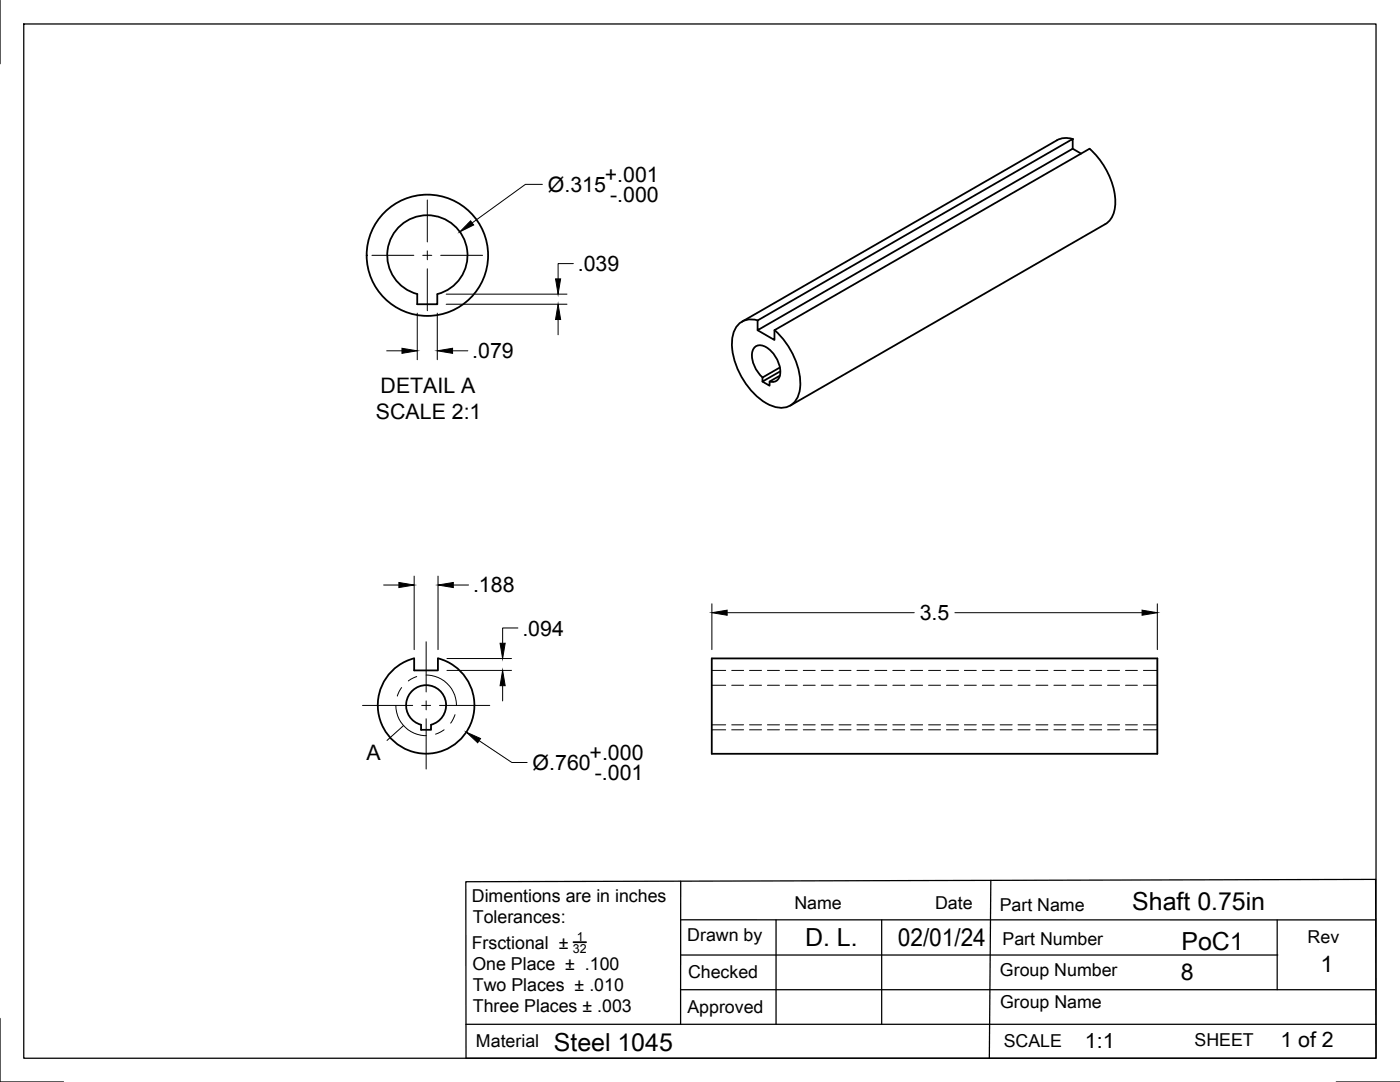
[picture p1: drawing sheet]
<svg xmlns="http://www.w3.org/2000/svg" width="279mm" height="216mm" viewBox="0 0 279 216" stroke-linecap="round" stroke-linejoin="round" font-family="sans-serif">
<!-- layer: Visible -->
<g fill="none" stroke="#000" stroke-width=".36">
<path d="M214.1 27.7l-1.7-.2-1.5 .5-62.8 36.2M214.1 29.7l1.7 .9M87.3 58.7a8 8 0 0 0 4.6-12.3 8 8 0 0 0-13.2 0 8 8 0 0 0 4.6 12.3v2h4v-2M151.2 63.9l62.9-36.2v2l-62.9 36.2zM151.2 65.9l3.4 1.9v-1.9l62.8-36.2a15.1 15.1 0 0 1 5.2 11.3 4.5 4.5 0 0 1-2 3.7l-62.9 36.2M151.2 63.9a3.8 3.8 0 0 0-5 3.4 14.4 14.4 0 0 0 7.7 13.6 3.9 3.9 0 0 0 5.8-3.5 14.8 14.8 0 0 0-5.1-11.5M152.2 75.3a5.8 5.8 0 0 1-2-5.4 1.67 1.67 0 0 1 2.7-.6 5.9 5.9 0 0 1 2.7 5.8 1.51 1.51 0 0 1-2 1M155.6 73.3l-3.4 2v.8l3.5-2M155.6 75l-2 1.1v.9l-1.4-.9M78.6 133.6a9.3 9.3 0 0 1 4.1-2.2v2.4h4.7v-2.4a9.7 9.7 0 0 1 6.3 13.5 9.7 9.7 0 0 1-14.5 3.6 9.7 9.7 0 0 1-.6-14.9zM142 131.4h89v19h-89zM84 144.6v1h2v-1"/>
<path d="M86 144.6a4 4 0 0 0 2.3-6.2 4 4 0 0 0-6.6 0 4 4 0 0 0 2.3 6.2"/>
<circle cx="85.3" cy="50.9" r="12.1"/>
</g>
<!-- layer: Hidden -->
<g fill="none" stroke="#000" stroke-width=".2">
<path d="M142 133.8h2.8M142 136.7h2.8M146 133.8h2.4M146 136.7h2.4M149.6 133.8h2.4M149.6 136.7h2.4M153.2 133.8h2.4M153.2 136.7h2.4M156.7 133.8h2.4M156.7 136.7h2.4M160.3 133.8h2.4M160.3 136.7h2.4"/>
<path d="M163.9 133.8h2.4M163.9 136.7h2.4M167.4 133.8h2.4M167.4 136.7h2.4M171 133.8h2.4M171 136.7h2.4M174.6 133.8h2.4M174.6 136.7h2.4M178.2 133.8h2.4M178.2 136.7h2.4M181.7 133.8h2.4M181.7 136.7h2.4"/>
<path d="M185.3 133.8h2.4M185.3 136.7h2.4M188.9 133.8h2.4M188.9 136.7h2.4M192.5 133.8h2.3M192.5 136.7h2.3M196 133.8h2.4M196 136.7h2.4M199.6 133.8h2.4M199.6 136.7h2.4M203.2 133.8h2.4M203.2 136.7h2.4"/>
<path d="M206.8 133.8h2.3M206.8 136.7h2.3M210.3 133.8h2.4M210.3 136.7h2.4M213.9 133.8h2.4M213.9 136.7h2.4M217.5 133.8h2.4M217.5 136.7h2.4M221 133.8h2.4M221 136.7h2.4M224.6 133.8h2.4M224.6 136.7h2.4"/>
<path d="M228.2 133.8h2.8M228.2 136.7h2.8M142 144.6h2.8M142 145.6h2.8M146 144.6h2.4M146 145.6h2.4M149.6 144.6h2.4M149.6 145.6h2.4M153.2 144.6h2.4M153.2 145.6h2.4M156.7 144.6h2.4M156.7 145.6h2.4"/>
<path d="M160.3 144.6h2.4M160.3 145.6h2.4M163.9 144.6h2.4M163.9 145.6h2.4M167.4 144.6h2.4M167.4 145.6h2.4M171 144.6h2.4M171 145.6h2.4M174.6 144.6h2.4M174.6 145.6h2.4M178.2 144.6h2.4M178.2 145.6h2.4"/>
<path d="M181.7 144.6h2.4M181.7 145.6h2.4M185.3 144.6h2.4M185.3 145.6h2.4M188.9 144.6h2.4M188.9 145.6h2.4M192.5 144.6h2.3M192.5 145.6h2.3M196 144.6h2.4M196 145.6h2.4M199.6 144.6h2.4M199.6 145.6h2.4"/>
<path d="M203.2 144.6h2.4M203.2 145.6h2.4M206.8 144.6h2.3M206.8 145.6h2.3M210.3 144.6h2.4M210.3 145.6h2.4M213.9 144.6h2.4M213.9 145.6h2.4M217.5 144.6h2.4M217.5 145.6h2.4M221 144.6h2.4M221 145.6h2.4"/>
<path d="M224.6 144.6h2.4M224.6 145.6h2.4M228.2 144.6h2.8M228.2 145.6h2.8"/>
</g>
<!-- layer: Titleblock -->
<path d="M93 175.9l181.5-.4 .1 35.7h-181.6zM135.8 175.8v28.6M197.7 175.7l-.3 35.5M135.8 190.6h119.2M135.8 197.5h138.6M135.8 183.5l138.6 .1M154.9 183.6v20.8M176 183.6v20.8M254.9 183.6v13.9M93 204.4h181.6" fill="none" stroke="#000" stroke-width=".25"/>
<path d="M114.4 188h2.6" fill="none" stroke="#000" stroke-width=".36"/>
<!-- layer: Border -->
<path d="M0 0v12.7M4.7 4.8h269.9v206.4h-269.9zM0 203.2v12.7h12.7M266.7 215.9h12.7" fill="none" stroke="#000" stroke-width=".25"/>
<!-- layer: Detail Boundary -->
<path d="M80.2 137.2l-.9 1.7M83.2 135l-1.7 .9M85 134.7a6.1 6.1 0 0 1 6.1 6M79 140.8a6.1 6.1 0 0 0 6.1 6M80.5 144.8l-3.3 2.9M88.6 145.6l-1.7 .9M90.8 142.6l-.9 1.7" fill="none" stroke="#000" stroke-width=".2"/>
<!-- layer: FD_Dimensions -->
<g fill="none" stroke="#000" stroke-width=".2">
<path d="M108.2 36.8h-3.3l-10.7 7.7M89 58.7h24.2M114.4 52.6h-3v3M77.2 70h3M83.3 62.5v9.3M87.3 62.5v9.3M89 60.7h24.2M90.3 70h3.1M111.4 63.8v3M76.6 116.7h3M82.7 115v14.6M87.4 115v14.6"/>
<path d="M90.5 116.7h3M89.2 133.8h12.9M89.2 131.4h12.9M100.3 136.8v3.1M103.4 125.3h-3.1v3.1M142.1 120.5v9.1M145.1 122.3h37.4M190.6 122.3h37.3M231 120.5v9.1M95.6 147.8l6.6 4.3h3"/>
</g>
<path d="M93.9 44.1l.6 .8-2.7 1.4zM110.9 55.6h1l-.5 3.1zM80.2 69.5l3.1 .5-3.1 .5zM87.3 70l3-.5v1zM111.4 60.7l.5 3.1h-1zM79.6 116.2l3.1 .5-3.1 .5zM87.4 116.7l3.1-.5v1zM100.3 133.8l.5 3h-1zM99.8 128.4h1l-.5 3zM142.1 122.3l3-.5v1zM227.9 121.8l3.1 .5-3.1 .5zM93.1 146.1l2.8 1.3-.6 .8z" fill="#000" stroke="#000" stroke-width=".2"/>
<!-- layer: Smart Centers -->
<path d="M85.3 39.9v8.4M74.2 50.9h8.4M84.4 50.9h1.8M85.3 50.1v1.7M85.3 53.6v8.4M87.9 50.9h8.4M85 128.1v10M85 139.8v1.8M72.3 140.8h10.1M84.2 140.8h1.7M85 143.4v10.1M87.7 140.8h10" fill="none" stroke="#000" stroke-width=".2"/>
<g font-size="5">
<text x="226" y="181.6">Shaft 0.75in</text>
<text x="160.7" y="188.8">D. L.</text>
<text x="179.2" y="188.8">02/01/24</text>
<text x="235.8" y="189.5">PoC1</text>
<text x="110.5" y="209.7">Steel 1045</text>
</g>
<g font-size="4.6">
<text x="235.6" y="195.6">8</text>
<text x="263.5" y="194">1</text>
</g>
<g font-size="4.3">
<text x="109.3" y="38.2">Ø.315</text>
<text x="120.7" y="36.2">+.001</text>
<text x="121.8" y="40.3">-.000</text>
<text x="115.3" y="54.1">.039</text>
<text x="94.3" y="71.5">.079</text>
<text x="75" y="83.6">SCALE 2:1</text>
<text x="76" y="78.5">DETAIL A</text>
<text x="94.4" y="118.2">.188</text>
<text x="183.6" y="123.7">3.5</text>
<text x="104.2" y="126.8">.094</text>
<text x="73.1" y="151.7">A</text>
<text x="106.3" y="153.6">Ø.760</text>
<text x="117.7" y="151.6">+.000</text>
<text x="118.7" y="155.7">-.001</text>
<text x="216.5" y="209.2">1:1</text>
<text x="255.5" y="209">1 of 2</text>
</g>
<g font-size="3.5">
<text x="94.2" y="180">Dimentions are in inches</text>
<text x="94.4" y="184.2">Tolerances:</text>
<text x="158.5" y="181.4">Name</text>
<text x="186.6" y="181.3">Date</text>
<text x="199.5" y="181.8">Part Name</text>
<text x="94.1" y="189.3">Frsctional ±</text>
<text x="137.2" y="187.7">Drawn by</text>
<text x="200.1" y="188.6">Part Number</text>
<text x="261" y="188.1">Rev</text>
<text x="94.3" y="193.5">One Place ± .100</text>
<text x="94.4" y="197.8">Two Places ± .010</text>
<text x="137.3" y="195.1">Checked</text>
<text x="199.6" y="194.7">Group Number</text>
<text x="94.4" y="202">Three Places ± .003</text>
<text x="137.2" y="202">Approved</text>
<text x="199.6" y="201.1">Group Name</text>
<text x="95" y="208.9">Material</text>
<text x="200.3" y="208.9">SCALE</text>
<text x="238.4" y="208.7">SHEET</text>
</g>
<g font-size="2.5">
<text x="114.3" y="190.1">32</text>
<text x="115.1" y="187.7">1</text>
</g>
</svg>
